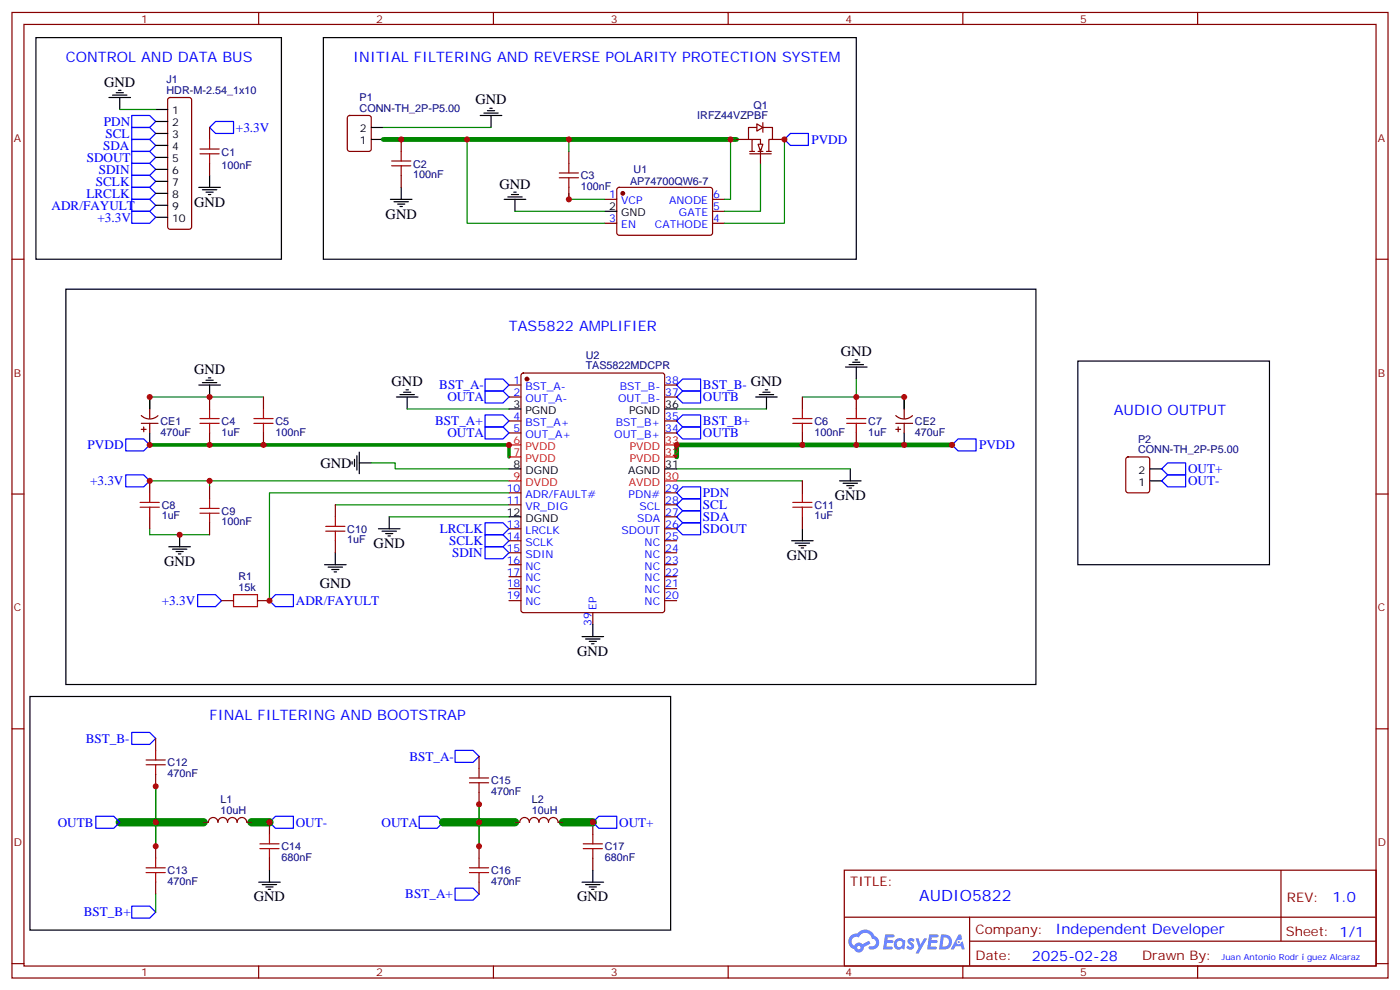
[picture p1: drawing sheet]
# EasyEDA schematic SCH_AUDIO5822.json
TITLE: AUDIO5822; REV: 1.0; Date: 2025-02-28; Sheet: 1/1; Drawn By: Juan Antonio Rodríguez Alcaraz; Company: Independent Developer

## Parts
C1  100nF  [C0603]
C2  100nF  [C0603]
C3  100nF  [C0603]
C4  1uF  [C0603]
C5  100nF  [C0603]
C6  100nF  [C0603]
C7  1uF  [C0603]
C8  1uF  [C0603]
C9  100nF  [C0603]
C10  1uF  [C0603]
C11  1uF  [C0603]
C12  470nF  [C0603]
C13  470nF  [C0603]
C14  680nF  [C0603]
C15  470nF  [C0603]
C16  470nF  [C0603]
C17  680nF  [C0603]
CE1  470uF  [CAP-TH_BD10.0-P5.00-D0.6-FD]
CE2  470uF  [CAP-TH_BD10.0-P5.00-D0.6-FD]
J1  HDR-M-2.54_1x10  [HDR-M-2.54_1X10]
L1  10uH  [IND-SMD_L13.5-W12.8_APH1265T]
L2  10uH  [IND-SMD_L13.5-W12.8_APH1265T]
P1  CONN-TH_2P-P5.00  [CONN-TH_2P-P5.00]
P2  CONN-TH_2P-P5.00  [CONN-TH_2P-P5.00]
Q1  IRFZ44VZPBF  [TO-220-3_L10.0-W4.5-P2.54-L]
R1  15kΩ  [R0402]
U1  AP74700QW6-7  [SOT-26_L3.0-W1.6-P0.95-LS2.8-BR]
U2  TAS5822MDCPR  [HTSSOP-38_L9.8-W4.4-P0.50-LS6.4-BL-EP]

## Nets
+3.3V: C1.1 C8.2 C9.1 J1.10 R1.1 U2.9(DVDD)
GND: C1.2 C2.2 C4.2 C5.1 C6.1 C7.2 C8.1 C9.2 C10.1 C11.1 C14.2 C17.2 CE1.2 CE2.2 J1.1 P1.2 U1.2(GND) U2.3(PGND) U2.8(DGND) U2.12(DGND) U2.31(AGND) U2.36(PGND) U2.39(EP)
PVDD: C4.1 C5.2 C6.2 C7.1 CE1.1 CE2.1 Q1.2(D) U1.4(CATHODE) U2.6(PVDD) U2.7(PVDD) U2.32(PVDD) U2.33(PVDD)
ADR/FAYULT: J1.9 R1.2 U2.10(ADR/FAULT#)
BST_A+: C16.2 U2.4(BST_A+)
BST_A-: C15.1 U2.1(BST_A-)
BST_B+: C13.2 U2.35(BST_B+)
BST_B-: C12.1 U2.38(BST_B-)
LRCLK: J1.8 U2.13(LRCLK)
OUT+: C17.1 L2.2 P2.2
OUT-: C14.1 L1.2 P2.1
OUTA: C15.2 C16.1 L2.1 U2.2(OUT_A-) U2.5(OUT_A+)
OUTB: C12.2 C13.1 L1.1 U2.34(OUT_B+) U2.37(OUT_B-)
PDN: J1.2 U2.29(PDN#)
SCL: J1.3 U2.28(SCL)
SCLK: J1.7 U2.14(SCLK)
SDA: J1.4 U2.27(SDA)
SDIN: J1.6 U2.15(SDIN)
SDOUT: J1.5 U2.26(SDOUT)
Net-(C2-1): C2.1 C3.1 P1.1 Q1.3(S) U1.3(EN) U1.6(ANODE)
Net-(C3-2): C3.2 U1.1(VCP)
Net-(C10-2): C10.2 U2.11(VR_DIG)
Net-(C11-2): C11.2 U2.30(AVDD)
Net-(Q1-1): Q1.1(G) U1.5(GATE)

Not connected (* = marked no-connect by the designer): U2 16(NC) 17(NC) 18(NC) 19(NC) 20(NC) 21(NC) 22(NC) 23(NC) 24(NC) 25(NC)

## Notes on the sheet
- CONTROL AND DATA BUS
- INITIAL FILTERING AND REVERSE POLARITY PROTECTION SYSTEM
- TAS5822 AMPLIFIER
- AUDIO OUTPUT
- FINAL FILTERING AND BOOTSTRAP
